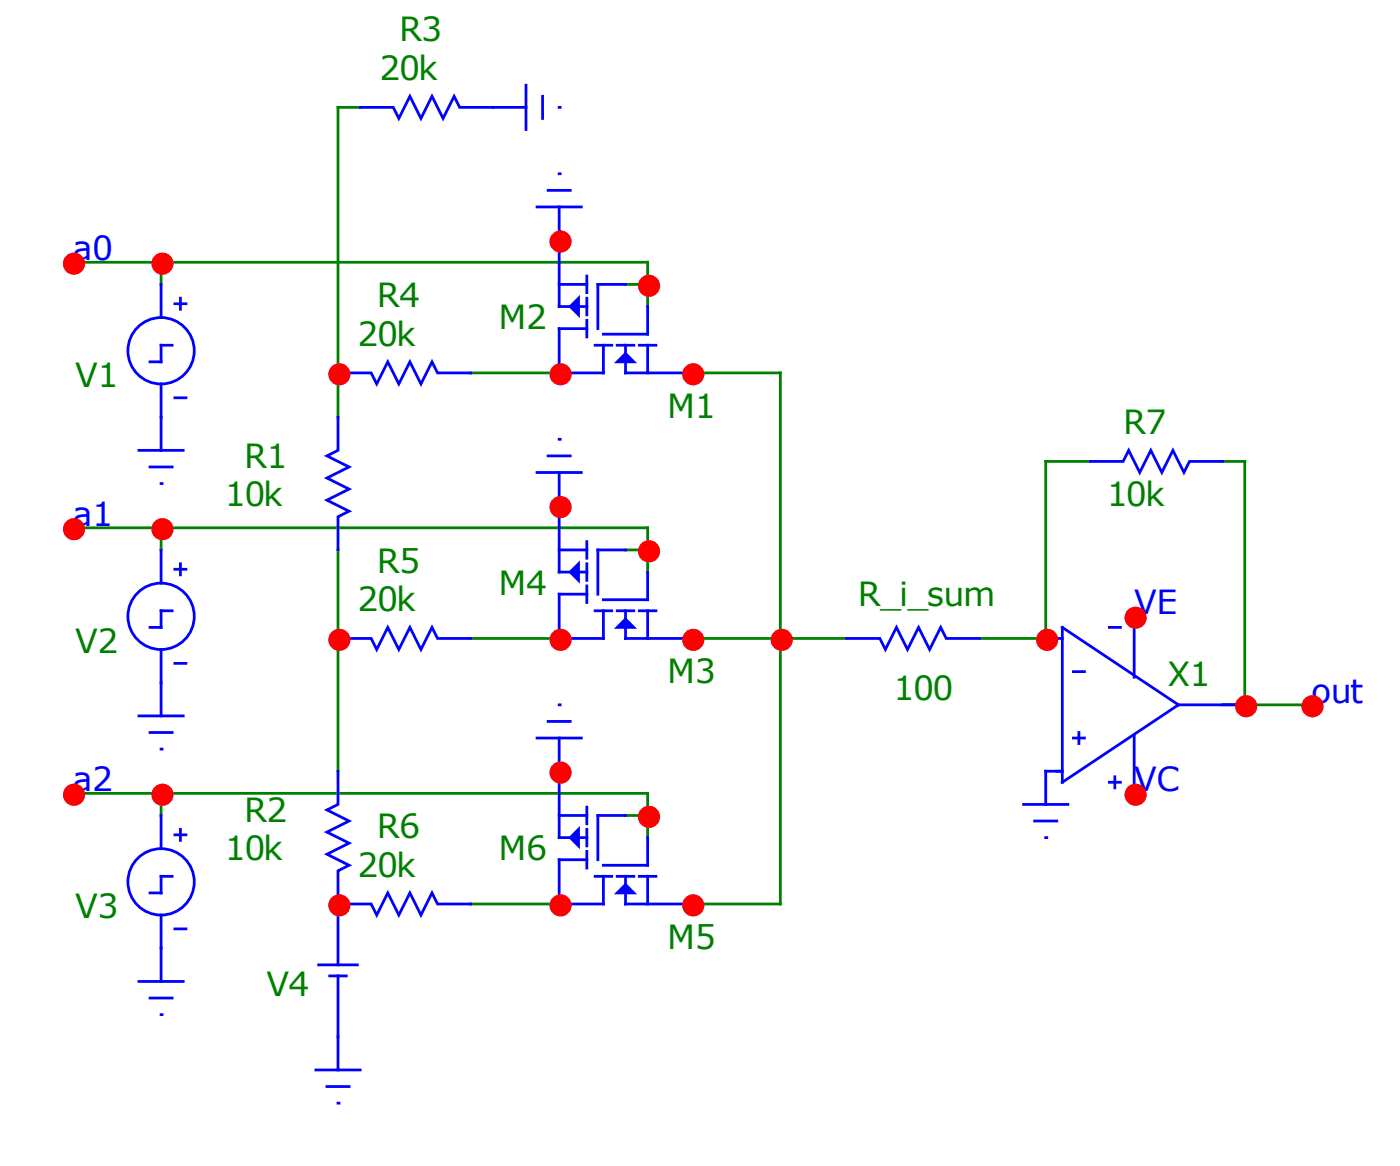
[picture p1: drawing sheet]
<svg xmlns="http://www.w3.org/2000/svg" width="134mm" height="112mm" viewBox="0 0 134 112" stroke-linecap="round" stroke-linejoin="round" font-family="sans-serif">
<g fill="none" stroke="#008000" stroke-width=".26">
<path d="M34.5 10.3h-2.2v29.6M6.9 25.1h55.1v4.2M15.4 25.1v2.1M45 35.7h8.5M59.9 27.2h2.1M66.2 35.7h8.5v50.8h-8.5M6.9 50.5h55.1v4.2M15.4 50.5v2.1M32.3 52.6v21.2M59.9 52.6h2.1M104.3 44.1h-4.2v17h-6.4M117 44.1h2.1v23.3"/>
<path d="M6.9 75.9h55.1v4.2M15.4 75.9v2.1M45 61.1h8.5M59.9 78h2.1M66.2 61.1h14.8M117 67.4h8.5M45 86.5h8.5"/>
</g>
<g fill="none" stroke="#00f" stroke-width=".26">
<path d="M50.3 10.3h-6.3l-.5-1.1-1.1 2.1-1.1-2.1-1 2.1-1.1-2.1-1 2.1-.6-1h-3.1M50.3 8.2v4.2M51.4 19.8h4.2M51.9 9.2v2.1M52.5 18.2h2.1M53.5 16.6h.1M53.5 10.3h.1M53.5 19.8v9.5h2.7M15.4 27.2v3.2M15.4 36.7v6.4M16.5 33h-1.1v1.6h-1M16.7 38.1h1.1"/>
<path d="M16.7 29.1h1.1M17.3 28.5v1.1M32.3 35.7h3.2l.6 1 1-2.1 1.1 2.1 1-2.1 1.1 2.1 1-2.1 .6 1.1h3.1M32.3 39.9v3.2l-1 .5 2.1 1.1-2.1 1 2.1 1.1-2.1 1 2.1 1.1-1.1 .5v3.2M53.5 27.2h2.7M56.2 31.4h-2.7v4.3h4.2v-2.7M56.2 26.4v1.6M56.2 28.5v1.6M56.2 30.6v1.6M57 33h1.5M59.1 33h1.6M59.9 33v2.7h6.3"/>
<path d="M59.9 27.2h-2.7v4.2M61.2 33h1.6M62 29.3v2.7h-4.3M62 33v2.7M13.3 43.1h4.2M14.4 44.7h2.1M15.4 46.3h.1M15.4 52.6v3.2M16.5 58.4h-1.1v1.6h-1M16.7 54.5h1.1M17.3 53.9v1.1M51.4 45.2h4.2"/>
<path d="M52.5 43.6h2.1M53.5 42h.1M53.5 45.2v9.5h2.7M53.5 52.6h2.7M56.2 56.8h-2.7v4.3h4.2v-2.7M56.2 51.8v1.6M56.2 53.9v1.6M56.2 56v1.6M57 58.4h1.5M59.1 58.4h1.6M59.9 58.4v2.7h6.3M59.9 52.6h-2.7v4.2"/>
<path d="M61.2 58.4h1.6M62 54.7v2.7h-4.3M62 58.4v2.7M104.3 44.1h3.2l.5-1 1.1 2.1 1-2.1 1.1 2.1 1.1-2.1 1 2.1 .5-1.1h3.2M108.5 59v5.8M13.3 68.5h4.2M14.4 70.1h2.1M15.4 71.7h.1M15.4 62.1v6.4M15.4 78v3.2M16.7 63.5h1.1M16.7 79.9h1.1"/>
<path d="M17.3 79.3v1.1M32.3 61.1h3.2l.6 1 1-2.1 1.1 2.1 1-2.1 1.1 2.1 1-2.1 .6 1.1h3.1M32.3 73.8v3.1l-1 .6 2.1 1-2.1 1.1 2.1 1-2.1 1.1 2.1 1.1-1.1 .5v3.2M51.4 70.6h4.2M52.5 69h2.1M53.5 67.4h.1M53.5 70.6v9.5h2.7M53.5 78h2.7M56.2 77.2v1.6M56.2 79.3v1.6M59.9 78h-2.7v4.2M81 61.1h3.2l.5 1 1.1-2.1 1.1 2.1 1-2.1 1.1 2.1 1-2.1 .6 1.1h3.1"/>
<path d="M98 76.9h4.2M99 78.5h2.1M100.1 61.1h1.6M101.7 73.8h-1.6v3.1M101.7 60l11.1 7.4-11.1 7.4zM102.7 70.6h1.1M102.7 64.2h1.1M103.3 70.1v1M106.2 74.8h1M106.2 60h1M106.7 74.3v1.1M108.5 70.3v5.6"/>
<path d="M112.8 67.4h6.3M13.3 93.9h4.2M14.4 95.5h2.1M15.4 97.1h.1M15.4 87.5v6.4M16.5 83.8h-1.1v1.6h-1M16.7 88.9h1.1M30.5 92.3h3.7M31.6 93.3h1.5M32.3 86.5v5.8M32.3 93.3v9M32.3 86.5h3.2l.6 1 1-2.1 1.1 2.1 1-2.1 1.1 2.1 1-2.1 .6 1.1h3.1"/>
<path d="M56.2 82.2h-2.7v4.3h4.2v-2.7M56.2 81.4v1.6M57 83.8h1.5M59.1 83.8h1.6M59.9 83.8v2.7h6.3M61.2 83.8h1.6M62 80.1v2.7h-4.3M62 83.8v2.7M100.1 80.1h.1M30.2 102.3h4.3M31.3 103.9h2.1M32.3 105.5h.1"/>
<circle cx="15.4" cy="33.6" r="3.2"/>
<circle cx="15.4" cy="59" r="3.2"/>
<circle cx="15.4" cy="84.4" r="3.2"/>
</g>
<g fill="#00f" stroke="#00f" stroke-width=".26">
<path d="M59.1 34.6l.8-.8 .8 .8z"/>
<path d="M54.6 29.3l.8-.8v1.6z"/>
<path d="M59.1 60l.8-.8 .8 .8z"/>
<path d="M54.6 54.7l.8-.8v1.6z"/>
<path d="M59.1 85.4l.8-.8 .8 .8z"/>
<path d="M54.6 80.1l.8-.8v1.6z"/>
</g>
<g fill="#f00" stroke="#f00" stroke-width=".26">
<circle cx="53.6" cy="23.1" r=".93"/>
<circle cx="15.5" cy="25.2" r=".93"/>
<circle cx="62.1" cy="27.3" r=".93"/>
<circle cx="32.5" cy="35.8" r=".93"/>
<circle cx="53.6" cy="35.8" r=".93"/>
<circle cx="66.3" cy="35.8" r=".93"/>
<circle cx="53.6" cy="48.5" r=".93"/>
<circle cx="15.5" cy="50.6" r=".93"/>
<circle cx="62.1" cy="52.7" r=".93"/>
<circle cx="32.5" cy="61.2" r=".93"/>
<circle cx="53.6" cy="61.2" r=".93"/>
<circle cx="66.3" cy="61.2" r=".93"/>
<circle cx="74.8" cy="61.2" r=".93"/>
<circle cx="100.2" cy="61.2" r=".93"/>
<circle cx="119.3" cy="67.6" r=".93"/>
<circle cx="53.6" cy="73.9" r=".93"/>
<circle cx="15.5" cy="76" r=".93"/>
<circle cx="62.1" cy="78.1" r=".93"/>
<circle cx="32.5" cy="86.6" r=".93"/>
<circle cx="53.6" cy="86.6" r=".93"/>
<circle cx="66.3" cy="86.6" r=".93"/>
<circle cx="125.6" cy="67.6" r=".93"/>
<circle cx="7.1" cy="76" r=".93"/>
<circle cx="7.1" cy="50.6" r=".93"/>
<circle cx="7.1" cy="25.2" r=".93"/>
<circle cx="108.7" cy="76" r=".93"/>
<circle cx="108.7" cy="59.1" r=".93"/>
</g>
<g font-size="3.2" fill="#008000">
<text x="38.2" y="4">R3</text>
<text x="36.3" y="7.7">20k</text>
<text x="36.1" y="29.4">R4</text>
<text x="34.2" y="33.1">20k</text>
<text x="47.7" y="31.5">M2</text>
<text x="7.2" y="37">V1</text>
<text x="63.8" y="39.9">M1</text>
<text x="107.5" y="41.6">R7</text>
<text x="23.4" y="44.7">R1</text>
<text x="21.5" y="48.4">10k</text>
<text x="105.9" y="48.4">10k</text>
<text x="34.2" y="58.5">20k</text>
<text x="36.1" y="54.8">R5</text>
<text x="47.7" y="56.9">M4</text>
<text x="82.1" y="57.9">R_i_sum</text>
<text x="7.2" y="62.4">V2</text>
<text x="63.8" y="65.3">M3</text>
<text x="111.7" y="65.6">X1</text>
<text x="85.5" y="67">100</text>
<text x="21.5" y="82.3">10k</text>
<text x="23.4" y="78.6">R2</text>
<text x="34.2" y="83.9">20k</text>
<text x="36.1" y="80.2">R6</text>
<text x="47.7" y="82.3">M6</text>
<text x="7.2" y="87.8">V3</text>
<text x="25.5" y="95.2">V4</text>
<text x="63.8" y="90.7">M5</text>
</g>
<g font-size="3.2" fill="#00f">
<text x="6.9" y="24.9">a0</text>
<text x="6.9" y="50.3">a1</text>
<text x="108.5" y="58.7">VE</text>
<text x="125.5" y="67.2">out</text>
<text x="6.9" y="75.7">a2</text>
<text x="108.5" y="75.7">VC</text>
</g>
</svg>
